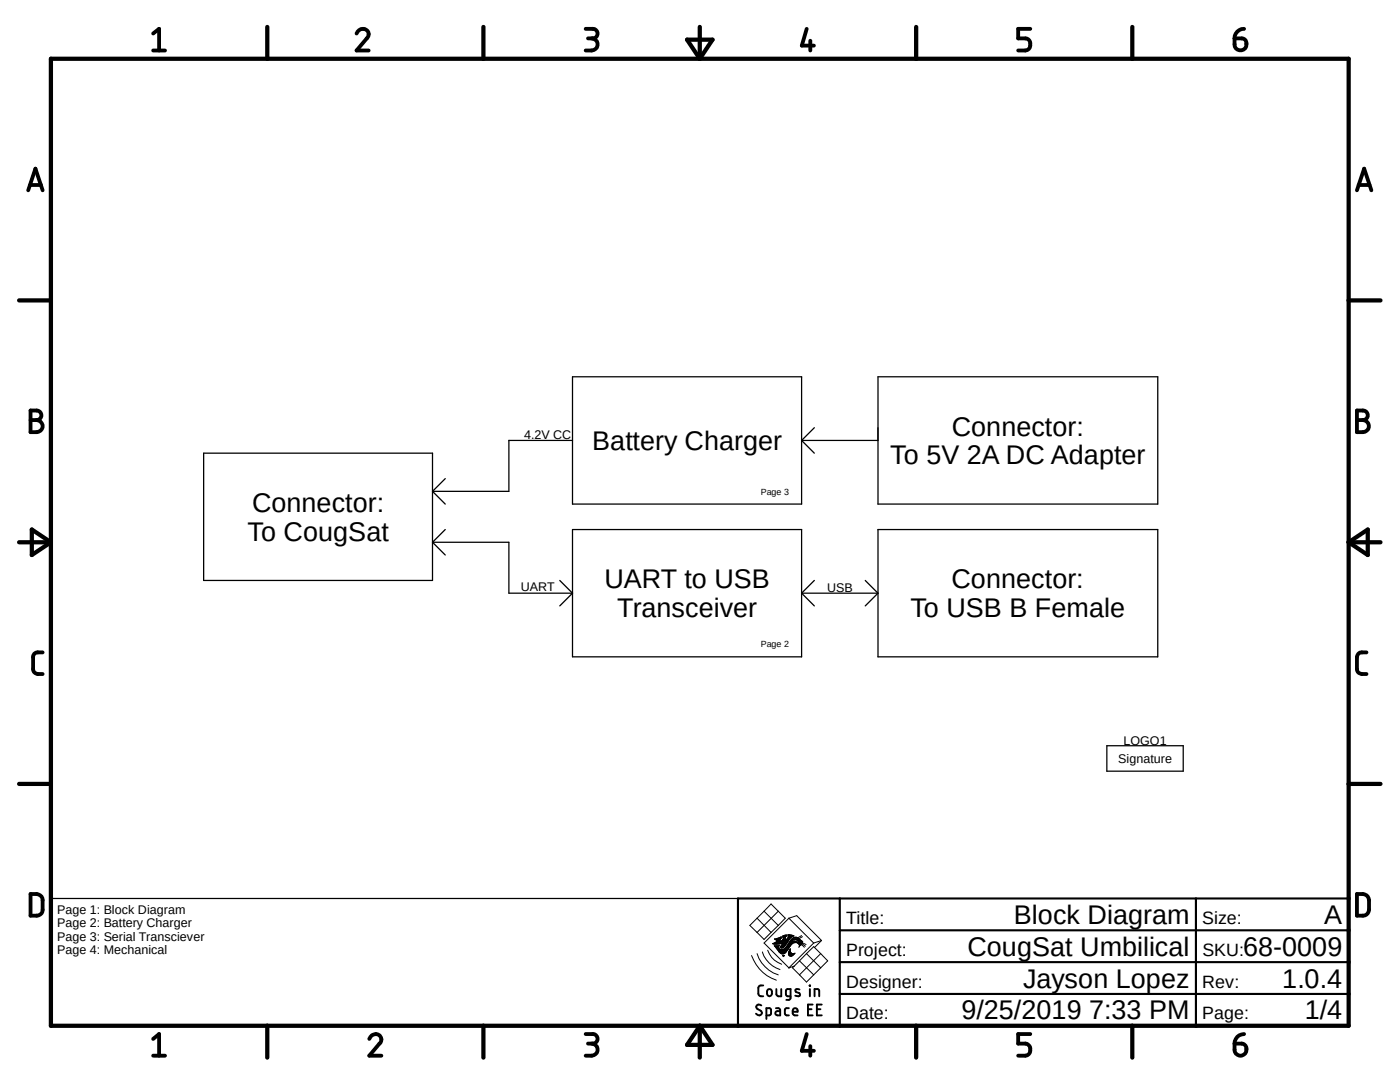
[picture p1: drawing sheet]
<svg xmlns="http://www.w3.org/2000/svg" width="279mm" height="216mm" viewBox="0 0 279 216" stroke-linecap="round" stroke-linejoin="round" font-family="sans-serif">
<path d="M3.4 3.1l272.6 209.7M276 3.1l-272.6 209.7" fill="none" stroke="#fff" stroke-width=".2"/>
<g fill="none" stroke="#000" stroke-width=".25">
<path d="M114.3 75.2h45.7v25.4h-45.7zM175.2 75.2h55.9v25.4h-55.9zM40.6 90.4h45.7v25.4h-45.7zM86.3 98l2.6 2.6M88.9 95.5l-2.6 2.5M114.3 87.9h-12.7v10.1h-15.3M160 87.9h15.2M160 87.9l2.5 2.5M162.5 85.3l-2.5 2.6M86.3 108.2h15.3v10.2h12.7M86.3 108.2l2.6 2.5M88.9 105.7l-2.6 2.5"/>
<path d="M111.7 115.8l2.6 2.6M114.3 118.4l-2.6 2.5M114.3 105.7h45.7v25.4h-45.7zM160 118.4h15.2M160 118.4l2.5 2.5M162.5 115.8l-2.5 2.6M172.7 115.8l2.5 2.6M175.2 105.7h55.9v25.4h-55.9zM175.2 118.4l-2.5 2.5M220.9 148.8h15.2v5.1h-15.2zM10.2 179.3h137.1"/>
</g>
<g fill="none" stroke="#000" stroke-width=".85">
<path d="M10.2 11.7h259v193h-259zM53.3 5.4v6.3M96.5 5.4v6.3M137.1 7.9h5.1l-2.5 3.8zM139.7 5.4v6.3M182.8 5.4v6.3M226 5.4v6.3M3.8 59.9h6.4M269.2 59.9h6.3M3.8 108.2h6.4M6.3 105.7l3.9 2.5-3.9 2.5zM269.2 108.2h6.3"/>
<path d="M269.2 108.2l3.8-2.5v5zM3.8 156.4h6.4M269.2 156.4h6.3M53.3 204.7v6.3M96.5 204.7v6.3M139.7 204.7v6.3M139.7 204.7l2.5 3.8h-5.1zM182.8 204.7v6.3M226 204.7v6.3"/>
</g>
<g fill="none" stroke="#000" stroke-width=".76">
<path d="M30.6 6.7l1.1-.9v4.3M30.6 10.1h2.3M71.2 6.7a1.19 1.19 0 0 1 1.5-.9 1.19 1.19 0 0 1 .7 1.6l-2.2 2.7h2.4M116.9 5.8h1.4a.95 .95 0 0 1 1 .9 .95 .95 0 0 1-1 1h-1M118.1 7.7a1.21 1.21 0 0 1 1.2 1.2 1.21 1.21 0 0 1-1.2 1.2h-1.2M161 5.8l-1 3.3h2.4M161.7 8.1v2M205.6 5.8h-2.4v1.9h1.4a1.23 1.23 0 0 1 1 1.2 1.23 1.23 0 0 1-1 1.2h-1.4M246.4 7.7h1.4a1.21 1.21 0 0 1 .9 1.4 1.21 1.21 0 0 1-1.3 .9 1.09 1.09 0 0 1-1-1.2zM248.3 5.8a1.88 1.88 0 0 0-1.9 1.9M5.6 38l1.5-4.3 1.4 4.3M6 36.9h2.2"/>
<path d="M270.8 38l1.4-4.3 1.5 4.3M271.1 36.9h2.2M6.1 81.9h1.2a.95 .95 0 0 1 1 1 .95 .95 0 0 1-1 .9 1.21 1.21 0 0 1 1.2 1.2 1.21 1.21 0 0 1-1.2 1.2h-1.2zM6.1 83.8h1.2M270.8 81.9h1.2a.95 .95 0 0 1 1 1 .95 .95 0 0 1-1 .9 1.21 1.21 0 0 1 1.2 1.2 1.21 1.21 0 0 1-1.2 1.2h-1.2zM270.8 83.8h1.2M8.5 130.2h-1a.87 .87 0 0 0-.9 .9v2.4a.97 .97 0 0 0 .9 1h1M272.7 130.2h-.9a.94 .94 0 0 0-1 .9v2.4a.97 .97 0 0 0 1 1h.9M6.1 178.4a2.22 2.22 0 0 1 2.2 .5l.2 .7v1.9a1.13 1.13 0 0 1-1.2 1.2h-1.2zM270.8 178.4a2.07 2.07 0 0 1 2.2 .5l.2 .7v1.9a1.21 1.21 0 0 1-1.2 1.2h-1.2zM30.6 207.3l1.1-1v4.4M30.6 210.7h2.3"/>
<path d="M73.7 207.3a1.19 1.19 0 0 1 1.5-1 1.19 1.19 0 0 1 .7 1.7l-2.2 2.7h2.4M116.9 206.3h1.4a.95 .95 0 0 1 1 1 .95 .95 0 0 1-1 .9h-1M118.1 208.2a1.21 1.21 0 0 1 1.2 1.2 1.21 1.21 0 0 1-1.2 1.3h-1.2M161 206.3l-1 3.4h2.4M161.7 208.7v2M205.6 206.3h-2.4v1.9h1.4a1.23 1.23 0 0 1 1 1.2 1.23 1.23 0 0 1-1 1.3h-1.4M246.4 208.2h1.4a1.2 1.2 0 0 1 1 1.4 1.2 1.2 0 0 1-1.3 1 1.2 1.2 0 0 1-1.1-1.1zM248.3 206.3a1.88 1.88 0 0 0-1.9 1.9"/>
</g>
<path d="M167.6 179.3v25.4M238.7 179.3v25.4M269.2 179.3h-121.9v25.4M167.6 198.3h101.6M167.6 192h101.6M167.6 185.6h101.6" fill="none" stroke="#000" stroke-width=".42"/>
<g fill="none" stroke="#000" stroke-width=".2">
<path d="M150 190.7a7.9 7.9 0 0 0 4.9 4.9M151.1 190.3a6.6 6.6 0 0 0 4.2 4.2M151.1 186.1l1.4 1.4 1.4-1.4M151.1 183.2l2.8 2.9M152.1 189.9a5.5 5.5 0 0 0 3.6 3.6M152.5 181.8l1.4-1.4 2.8 2.8-1.4 1.5M152.5 181.8l-2.9 2.9 1.5 1.4M152.5 181.8l2.8 2.9M153.2 189.6a4.4 4.4 0 0 0 2.8 2.8M154.3 188.3h1.6M154.3 188.3h1.3M154.5 188.2l-.3 .1 .7 .1 1.3-.3-.3 .6"/>
<path d="M154.5 188.2h2.6M154.6 187.4h1.1M154.6 188.8h.7M154.7 188.1h2.4M154.7 188.9h.5M154.7 187.5h1M154.7 188.9l.7 1M154.8 189h.5M154.8 188h2.4M154.9 189.1h.4M154.9 187.3h.9M154.9 187.6h.8"/>
<path d="M154.9 189.2h.5M154.9 187.9l-.4 .3M154.9 187.9h2.3M155 187.8h.6M155 189.3h.5M155.1 189.4h.5M155.1 187.7h.6M155.2 189.6h2M155.2 187.2h.7M155.2 188.9l.1 .2M155.3 189.7h1.8M155.3 184.7l-1.4 1.4"/>
<path d="M155.3 181.8l-4.2 4.3M155.3 189.1l.5 .4M155.4 189.8h1.6M155.4 189.9h1.5M155.4 188.8l-.9-.1 .2 .2M155.4 189.9l.2 .2M155.5 188.7h.1M155.5 187.1h.4M155.5 190h1.3M155.5 188.7h-.3M155.5 188.7l-.3 .2M155.6 190.1a.7 .7 0 0 0 .9 .1"/>
<path d="M155.6 190.1h1.2M155.7 190.2h1M155.7 189h.7M155.7 188.9h.8M155.7 187h.2M155.8 188.8h.7M155.8 190.2h.7M155.8 189.1h.5M155.8 187.8h1.5M155.9 188.8h.7M155.9 186.9h.1M155.9 186.9l-.3 1 .6-.3"/>
<path d="M155.9 186.9l-1.3 .5 .6 .3-.3 .2M155.9 188.7h.8M156 188.6h.8M156 187.7h1.4M156 188.5h.8M156.1 188.4h.8M156.1 187.7h1.3M156.1 188.3h.8M156.2 188.3h.8M156.2 187.6h1.2M156.2 186.8h.7M156.2 186.8l.1 .3h.1l-.1 .3"/>
<path d="M156.2 187.5h.5M156.2 186.9h.6M156.3 190.8h.1M156.3 189.5h.9M156.3 187h.5M156.3 187.4l-.1 .2M156.3 187.4h.4M156.3 187.3h.4M156.3 187.2h.5M156.4 190.7l.1-.1-.2 .2M156.4 187.1h.4M156.4 189.4l-1.2 .1"/>
<path d="M156.4 189.4h.9M156.4 186.7l-.2 .1M156.4 186.7h.5M156.5 190.7h-.3l.2 .2M156.5 189.3h.9M156.7 189.2h.7M156.7 186.6h.3l-.1 .3h-.7M156.7 186.6l-.3 .1M156.7 186.6h.2M156.7 190.2h-.2M156.7 187.4l.1 .2 .1-.1M156.8 186.9l-.1 .5"/>
<path d="M156.8 189.1h.7M156.8 189h.7M156.8 190l-.1 .2M156.9 189l-.5 .4M156.9 188.9h.7M156.9 187.5h.6M157 188.8h.6M157 187.4h.6M157.1 188.2l-.7 .8a.51 .51 0 0 1-.7 0l.2-.3M157.1 188.8h.6M157.1 188.8l-.2 .2M157.1 187.3h.5"/>
<path d="M157.1 188.7h.7M157.1 189.7l-.3 .3M157.2 187.2l-.3 .3M157.2 188.6h.6M157.2 187.2h.5M157.2 188.5h.7M157.3 188.4h.7M157.3 187.8l-.2 .4M157.3 187.1h.5M157.3 186.7h1M157.3 186.6h.8M157.3 187.1l-.1 .1"/>
<path d="M157.3 187h.6M157.4 190.1v.5M157.4 190.4h1.1M157.4 190.3h1.1M157.4 190.2h.6M157.4 190.2h.5M157.4 188.3h.7M157.4 190.5h1M157.4 190.1h.4M157.4 190h.4M157.4 186.9h.8M157.4 188.3h.8"/>
<path d="M157.4 186.9h.6M157.4 183.2l5 5M157.4 183.2l-4.9 5 5 5M157.4 183.2l1.6-.5 5 5M157.4 190.6h.9M157.4 189.9h.3M157.4 186.8l-.1 .3M157.4 188.2h.9M157.5 189.8h.2M157.5 188.1h1.1M157.5 190.7h.7M157.5 189.7h.2"/>
<path d="M157.6 189.7h.1M157.6 188h1.4M157.6 189.6h.1M157.6 187.9h1.4M157.6 189.5h.1M157.6 187.8h1.2M157.7 190.8h.3M157.7 189.7v-.4l-.3 .8M157.7 189.7l.1 .3M157.7 189.4h.1M157.7 187.7l-.6 1.1M157.7 187.7h.4"/>
<path d="M157.8 190l.3 .3 .6-.1-.7 .6h-.3l-.3-.2M157.8 187.7h.3M157.9 187.6h.3M157.9 187.5h.4M158 187.4h1.6M158.2 186.9l-.5 .3-.4 .6M158.2 187.2h1.1M158.3 186.8h-1v-.3l1.2 .2-.3 .2M158.3 187.5l-.3 .2 .7 .1 .5 .4M158.3 187.1h.9M158.3 187.1a1.08 1.08 0 0 1 1.4 .4l.5 .4M158.3 187.1l-.6 .6"/>
<path d="M158.3 187.5h.5l.3 .2M158.5 190.2h.1M158.8 187.5h.8M159 187.6h.8M159 188.1l.2 .1M159.1 187.7h.8M159.1 187.7l.2 .2M159.2 188.2h.1M159.2 188.1a1.64 1.64 0 0 0-1.9 1.3l-.2 .3M159.2 187.7h.8M159.3 187.8h.8M159.3 188.2l.2 .3"/>
<path d="M159.3 188.2h.1M159.3 188.3h.8M159.3 187.9h.9M159.3 187.9l.1 .3M159.3 188h.8M159.4 188.3h.6M159.4 188.2h.7M159.4 188.1h.7M159.5 188.4h.5M159.5 188.8l-.1 .3M159.5 188.6h.3M159.5 188.5h.4"/>
<path d="M159.5 188.5l.1 .2M159.6 191.7l-1.4 1.4 1.4 1.4M159.6 191.7l2.8 2.8M159.6 188.8h.1M159.6 188.7h.1M159.6 188.7l-.1 .1M159.9 188.4l.6 .6M160 186.7l-.8 .5M160 188.4l-.4 .3M160.1 188.3l.6 .5M160.1 188.3l-.1 .1M160.1 188.1l.8 .4"/>
<path d="M160.1 186.9l-.7 .4h-1.3M160.2 187.9l-.1 .4M161 190.3l1.4-1.4 1.4 1.4M161 190.3l-1.4 1.4M161 190.3l2.8 2.8M162.4 188.2l-5 4.9 1.1-.3M163.8 190.3l1.4 1.4-4.2 4.3-1.4-1.5M163.8 190.3l-4.2 4.2M164 187.7l-1.6 .5M164 187.7l-1.4 1.4"/>
</g>
<g fill="none" stroke="#000" stroke-width=".38">
<path d="M152.3 196.6l-.7 .1-.3 .4 .1 1.4 .4 .3h.5M153.2 197.6a.49 .49 0 0 1 .5-.2 .49 .49 0 0 1 .4 .4v.5a.49 .49 0 0 1-.5 .5 .49 .49 0 0 1-.5-.5zM154.9 197.4v1l.4 .4h.6v-1.4M157.8 198.8h-.6l-.3-.2-.1-.9 .2-.3h.8v1.7l-.4 .4h-.5M159.6 197.4a.61 .61 0 0 0-.9 .2l.2 .4 .6 .2 .2 .3a.63 .63 0 0 1-1 .2M161.6 196.6l.1 .1zM161.6 197.4v1.4M162.6 198.8v-1.4h.6l.2 .1 .1 1.3M151.9 200.6a.6 .6 0 0 0-1 .3l.3 .4 .6 .4a.57 .57 0 0 1-.1 .9 .57 .57 0 0 1-.8-.3M153 202.6h.5l.3-.2 .1-.9-.2-.3h-.7v2.1M154.9 201.2h.6l.2 .3v1.1h-.5a.42 .42 0 0 1-.5-.4 .42 .42 0 0 1 .5-.4h.5M157.4 201.2h-.6l-.2 .3 .1 .9 .3 .2h.4"/>
<path d="M158.2 201.9h1a.51 .51 0 0 0-.4-.7 .51 .51 0 0 0-.6 .4l.1 .8 .3 .2h.6M161.2 201.4h.8M162.2 200.4h-1v2.2h1M163 201.4h.7M164 200.4h-1v2.2h1"/>
</g>
<g font-size="5.4">
<text x="118.2" y="89.8">Battery Charger</text>
<text x="189.9" y="86.9">Connector:</text>
<text x="177.7" y="92.6">To 5V 2A DC Adapter</text>
<text x="49.4" y="107.9">To CougSat</text>
<text x="50.3" y="102.2">Connector:</text>
<text x="120.6" y="117.4">UART to USB</text>
<text x="189.9" y="117.4">Connector:</text>
<text x="123.1" y="123.1">Transceiver</text>
<text x="181.7" y="123.1">To USB B Female</text>
<text x="202.4" y="184.4">Block Diagram</text>
<text x="264.3" y="184.4">A</text>
<text x="193.1" y="190.7">CougSat Umbilical</text>
<text x="248.1" y="190.7">68-0009</text>
<text x="204.2" y="197.1">Jayson Lopez</text>
<text x="255.9" y="197.1">1.0.4</text>
<text x="191.9" y="203.4">9/25/2019 7:33 PM</text>
<text x="260.4" y="203.4">1/4</text>
</g>
<g font-size="3.6">
<text x="168.9" y="184.4">Title:</text>
<text x="239.9" y="184.4">Size:</text>
<text x="168.9" y="190.7">Project:</text>
<text x="240" y="190.7">SKU:</text>
<text x="168.9" y="197.1">Designer:</text>
<text x="239.9" y="197.1">Rev:</text>
<text x="168.9" y="203.4">Date:</text>
<text x="239.9" y="203.4">Page:</text>
</g>
<g font-size="2.5">
<text x="104.6" y="87.6">4.2V CC</text>
<text x="103.9" y="117.9">UART</text>
<text x="165.1" y="118.1">USB</text>
<text x="224.2" y="148.6">LOGO1</text>
<text x="223.2" y="152.2">Signature</text>
<text x="11.4" y="182.3">Page 1: Block Diagram</text>
<text x="11.4" y="185">Page 2: Battery Charger</text>
<text x="11.4" y="187.7">Page 3: Serial Transciever</text>
<text x="11.4" y="190.3">Page 4: Mechanical</text>
</g>
<g font-size="1.8">
<text x="151.9" y="98.7">Page 3</text>
<text x="151.9" y="129.2">Page 2</text>
</g>
</svg>
